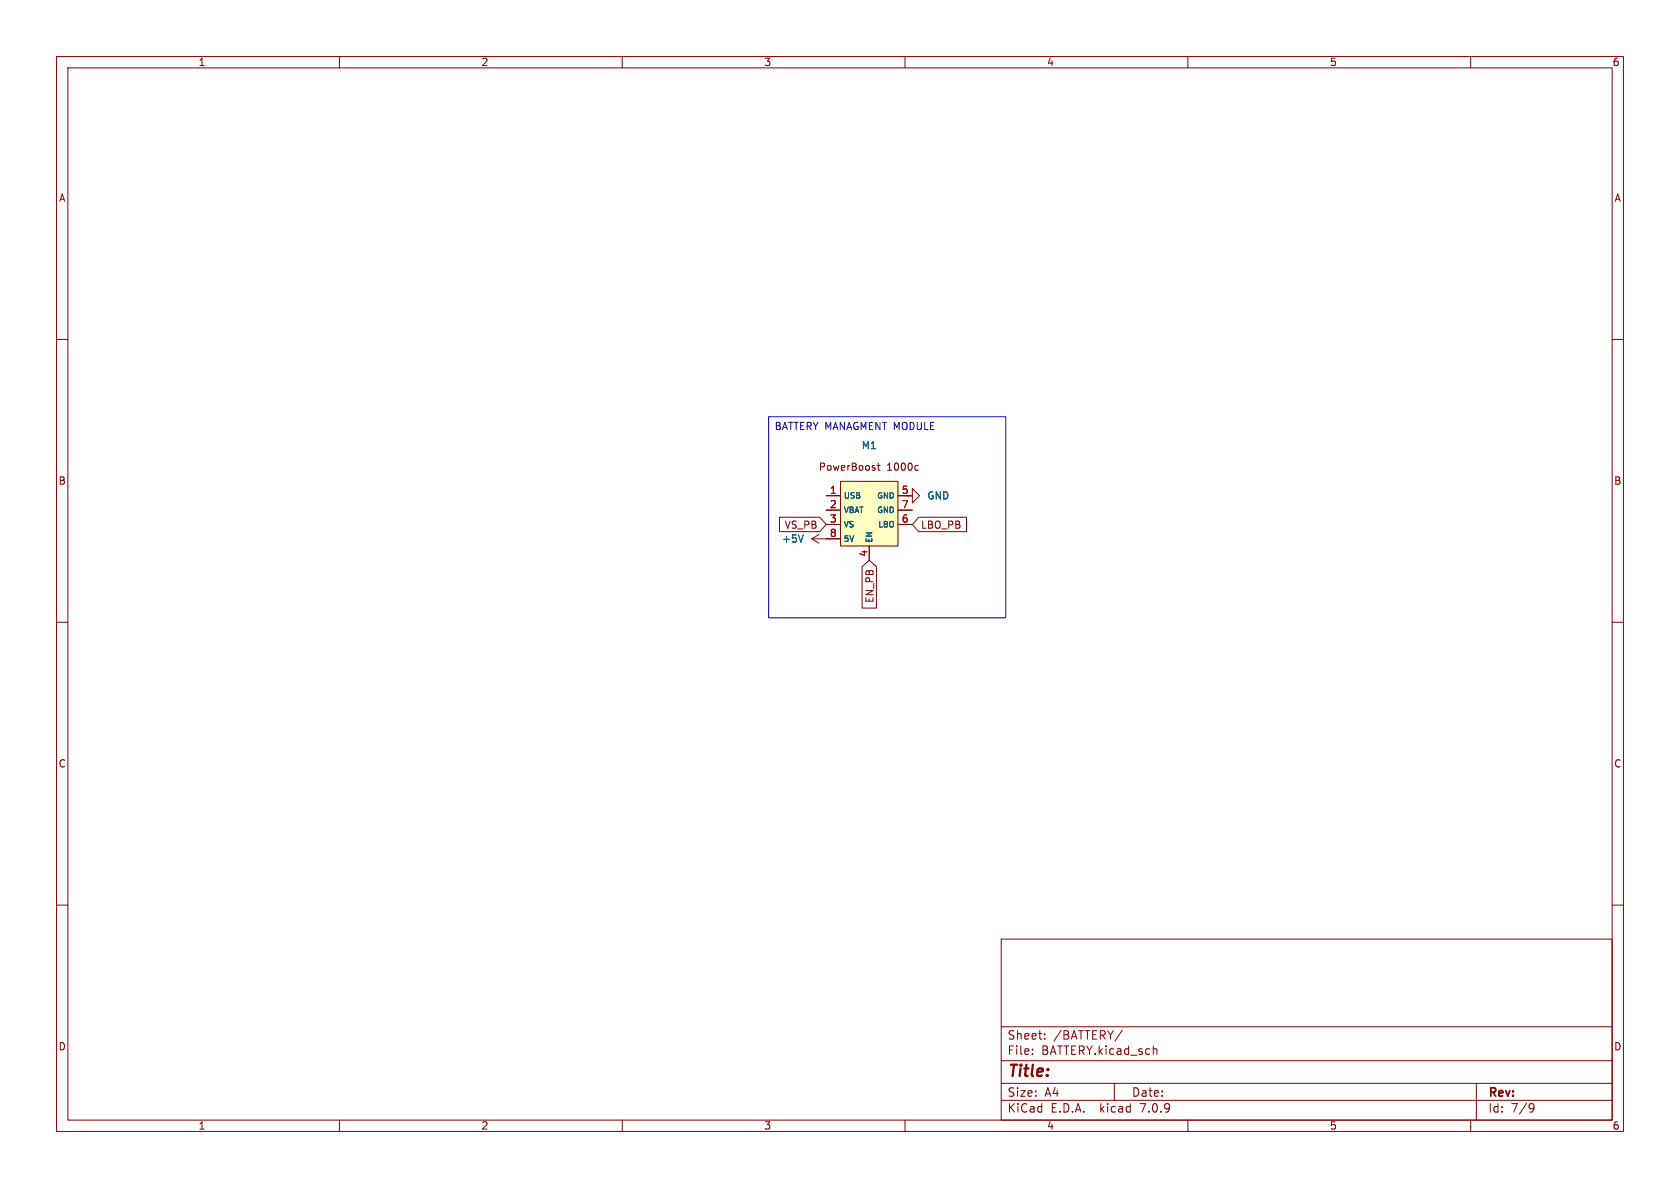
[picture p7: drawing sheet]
<svg xmlns="http://www.w3.org/2000/svg" width="297mm" height="210mm" viewBox="0 0 297 210" stroke-linecap="round" stroke-linejoin="round" font-family="sans-serif">
<g fill="none" stroke="#840000" stroke-width=".18">
<path d="M10 10h277v190h-277zM12 12h273v186h-273zM60 10v2M110 10v2M160 10v2M210 10v2M260 10v2M10 60h2M285 60h2M137.8 91.4h7.1l1.1 1.3-1.1 1.3h-7.1zM143.5 95.3h5.1M143.5 95.3l1.3 .7"/>
<path d="M144.8 94.5l-1.3 .8M146 87.6h2.6M146 90.2h2.6M146 92.7h2.6M148.6 85.1h10.1v11.4h-10.1zM153.7 96.5v2.6M155.1 82.3h.5M155.3 81.9v1l.3 .2M158.7 87.6h2.6v1.3l1.3-1.3-1.3-1.2v1.2h-1.3M158.7 90.2h2.6M158.7 92.7h2.6M162 82.3h.3"/>
<path d="M162.3 83.1h-.3M162.4 91.4h8.5v2.6h-8.5l-1.1-1.3zM10 110h2M152.4 100.2l1.3-1.1 1.2 1.1v7.3h-2.5zM285 110h2M10 160h2M285 160h2M177 166h108v32h-108zM60 198v2M110 198v2M160 198v2M177 194.5h108"/>
<path d="M177 191.5h108M177 187.5h108M177 181.5h108M182.5 186.3v.1M182.5 185.5v.1M184.7 183.6v.1M184.7 182.8v.1M197 191.5v3M198.4 182.1l-1.3 2M204.1 185.4l.4 .1v.1v.8M210 198v2M260 198v2"/>
<path d="M261 191.5v6.5M270.6 195.1l.5 .1a.99 .99 0 0 1-.4 1.4h-.2M271.2 195.7l-.3 .3h-.3"/>
</g>
<path d="M148.6 85.1h10.1v11.4h-10.1z" fill="#ffffc2" stroke="#ffffc2" stroke-width=".18"/>
<path d="M142 94.6l-.4 1.2" fill="none" stroke="#006464" stroke-width=".18"/>
<path d="M135.9 73.7h41.9v35.5h-41.9z" fill="none" stroke="#0000c2" stroke-width=".18"/>
<path d="M160 87.6h1.3" fill="none" stroke="#009600" stroke-width=".18"/>
<text font-size="2.8" fill="#840000" x="178" y="190.9">Title:</text>
<g font-size="2.1" fill="#840000">
<text x="178" y="184">Sheet:</text>
<text x="186.2" y="184">/BATTERY/</text>
<text x="178" y="186.7">File:</text>
<text x="184.1" y="186.7">BATTERY.kicad_sch</text>
<text x="178" y="196.9">KiCad</text>
<text x="178" y="194.1">Size:</text>
<text x="184.7" y="194.1">A4</text>
<text x="185.7" y="196.9">E.D.A.</text>
<text x="194.6" y="196.9">kicad</text>
<text x="200" y="194.1">Date:</text>
<text x="201.8" y="196.9">7.0.9</text>
<text x="263" y="194.3">Rev:</text>
<text x="263" y="196.9">Id:</text>
<text x="267.1" y="196.9">7/9</text>
</g>
<g font-size="1.8" fill="#840000">
<text x="35" y="11.9">1</text>
<text x="85" y="11.9">2</text>
<text x="135" y="11.9">3</text>
<text x="185" y="11.9">4</text>
<text x="235" y="11.9">5</text>
<text x="285" y="11.9">6</text>
<text x="10.3" y="35.9">A</text>
<text x="285.3" y="35.9">A</text>
<text x="144.6" y="83.4">PowerBoost</text>
<text x="156.8" y="83.4">1000c</text>
<text x="10.3" y="85.9">B</text>
<text x="285.3" y="85.9">B</text>
<text x="138.6" y="93.7">VS_PB</text>
<text x="162.7" y="93.7">LBO_PB</text>
<text x="154.6" y="106.7" transform="rotate(-90 154.6 106.7)">EN_PB</text>
<text x="10.3" y="135.9">C</text>
<text x="285.3" y="135.9">C</text>
<text x="10.3" y="185.9">D</text>
<text x="285.3" y="185.9">D</text>
<text x="35" y="199.9">1</text>
<text x="85" y="199.9">2</text>
<text x="135" y="199.9">3</text>
<text x="185" y="199.9">4</text>
<text x="235" y="199.9">5</text>
<text x="285" y="199.9">6</text>
</g>
<text font-size="1.8" fill="#0000c2" x="136.8" y="76.3">BATTERY MANAGMENT MODULE</text>
<g font-size="1.8" fill="#006464">
<text x="152.2" y="79.6">M1</text>
<text x="163.8" y="88.5">GND</text>
<text x="138.2" y="96.1">+5V</text>
</g>
<g font-size="1.8" fill="#a90000">
<text x="146.6" y="87.4">1</text>
<text x="146.6" y="89.9">2</text>
<text x="159.3" y="87.4">5</text>
<text x="159.3" y="89.9">7</text>
<text x="146.6" y="92.5">3</text>
<text x="146.6" y="95">8</text>
<text x="159.3" y="92.5">6</text>
<text x="153.4" y="98.5" transform="rotate(-90 153.4 98.5)">4</text>
</g>
<g font-size="1.4" fill="#006464">
<text x="149.1" y="88.4">USB</text>
<text x="154.9" y="88.4">GND</text>
<text x="149.1" y="90.9">VBAT</text>
<text x="149.1" y="93.4">VS</text>
<text x="149.1" y="96">5V</text>
<text x="154.9" y="90.9">GND</text>
<text x="155.1" y="93.4">LBO</text>
<text x="154.4" y="96" transform="rotate(-90 154.4 96)">EN</text>
</g>
</svg>
